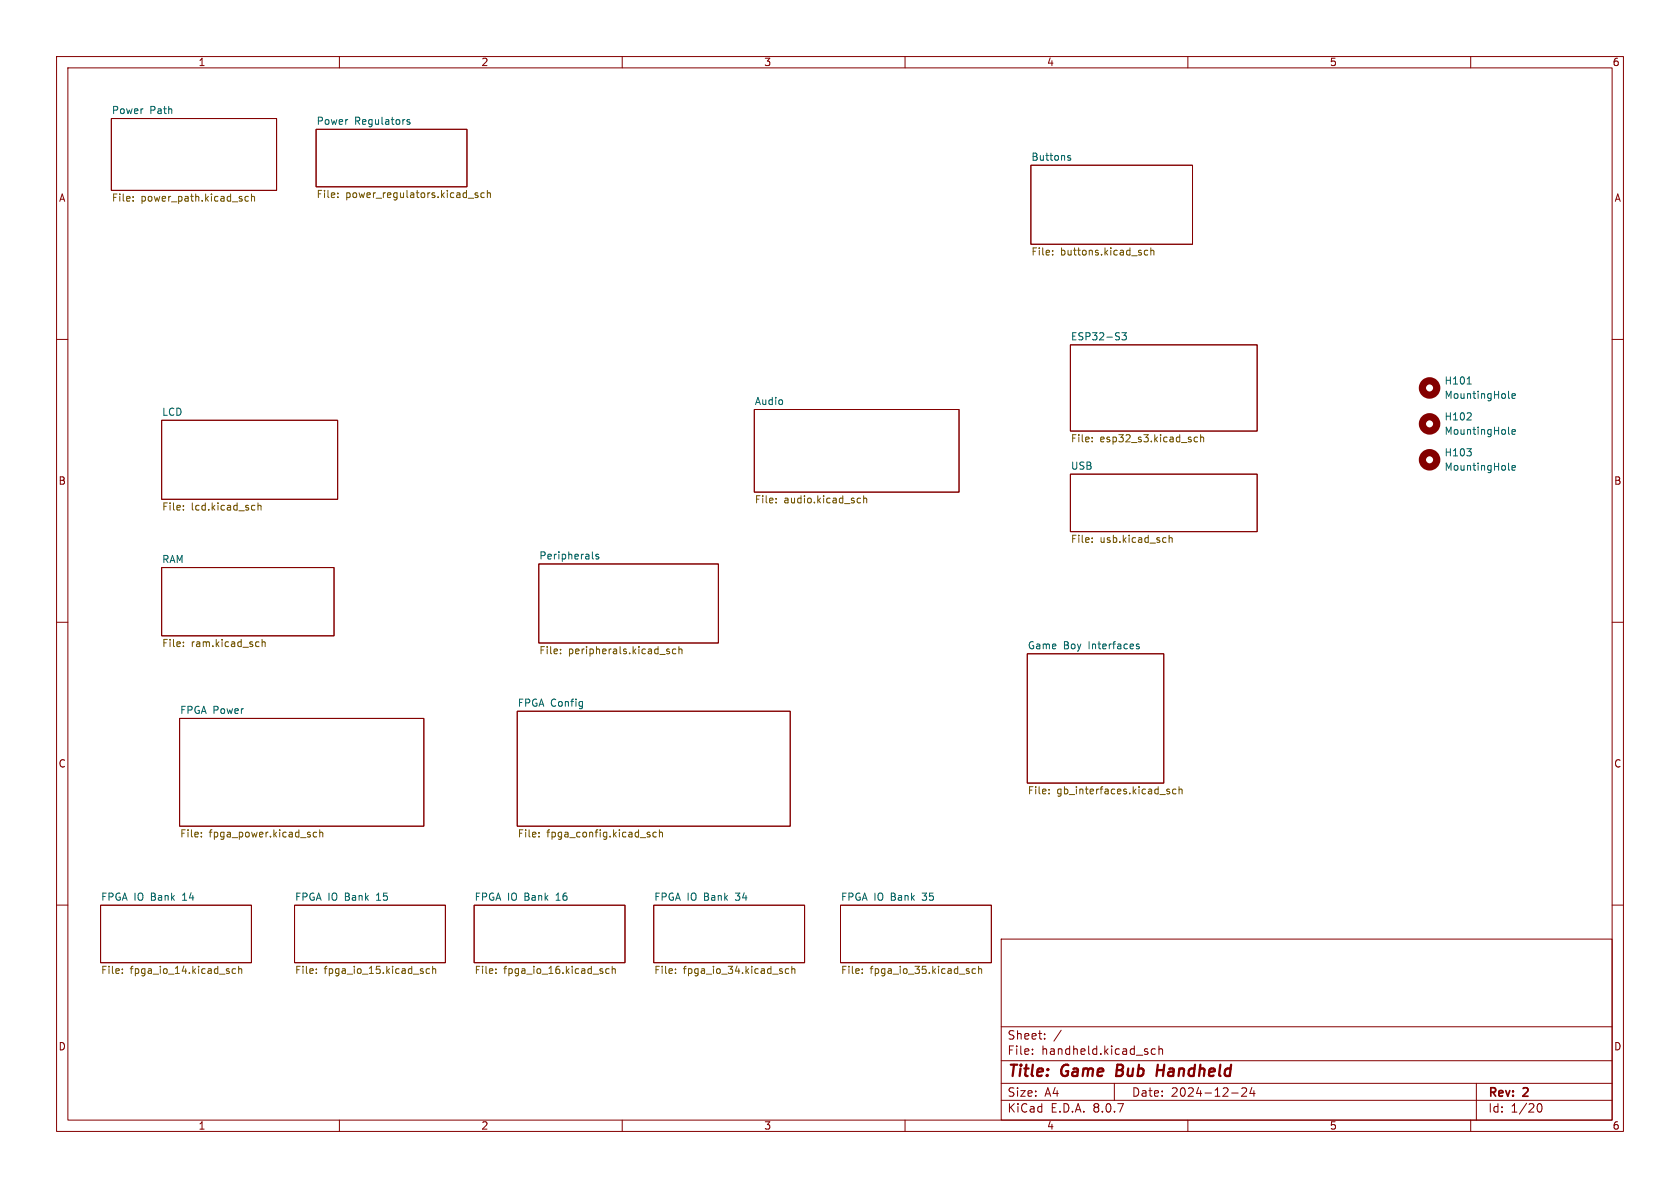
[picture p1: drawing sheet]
<svg xmlns="http://www.w3.org/2000/svg" width="297mm" height="210mm" viewBox="0 0 297 210" stroke-linecap="round" stroke-linejoin="round" font-family="sans-serif">
<g fill="none" stroke="#840000" stroke-width=".18">
<path d="M10 10h277v190h-277zM12 12h273v186h-273zM60 10v2M110 10v2M160 10v2M210 10v2M260 10v2M19.7 21h29.2v12.7h-29.2zM55.9 22.9h26.6v10.1h-26.6zM182.2 29.2h28.6v14h-28.6zM10 60h2M28.6 74.3h31.1v14h-31.1z"/>
<path d="M133.3 72.4h36.2v14.6h-36.2zM189.2 61h33v15.2h-33zM285 60h2M95.2 99.7h31.8v14h-31.8zM189.2 83.8h33v10.2h-33zM10 110h2M28.6 100.3h30.5v12.1h-30.5zM181.6 115.6h24.1v22.8h-24.1zM285 110h2M31.7 127h43.2v19.1h-43.2zM91.4 125.7h48.3v20.4h-48.3zM10 160h2"/>
<path d="M17.8 160h26.6v10.2h-26.6zM52.1 160h26.6v10.2h-26.6zM83.8 160h26.7v10.2h-26.7zM115.6 160h26.6v10.2h-26.6zM148.6 160h26.7v10.2h-26.7zM177 166h108v32h-108zM285 160h2M60 198v2M110 198v2M160 198v2M177 194.5h108M177 191.5h108"/>
<path d="M177 187.5h108M177 181.5h108M182.5 186.3v.1M182.5 185.5v.1M184.7 183.6v.1M184.7 182.8v.1M187.6 182.1l-1.3 2M197 191.5v3M204.2 185.5l-.4-.1-.3 .3v.4l.2 .2h.5M204.9 185.5l.2-.1 .4 .1v.9M204.9 184.9v1.5M210 198v2"/>
<path d="M217.7 193.2h1.2M219.5 192.4l.6-.1 .2 .1 .1 .3-.9 1.1h.9M221.3 192.2l-.3 1.1h.9M221.7 192.8v1M260 198v2M261 191.5v6.5M271.7 195.7l.2-.5 .2-.1a.81 .81 0 0 1 .6 .6 .81 .81 0 0 1-.3 .8h-.4l-.3-.5"/>
</g>
<path d="M197.6 188.2l-.3 2h.8M204.6 189.2h1.1M204.7 188.2l-.3 2" fill="none" stroke="#840000" stroke-width=".4"/>
<g fill="none" stroke="#006464" stroke-width=".18">
<path d="M72.4 21.2l-.3-.1-.2 .2 .1 .2 .4 .1v.3h-.5M188.8 27.7l.5 .4-.2 .2h-.3M189.2 27.5h-.3l-.1 .2M198.3 58.8h.8l-.4 .5 .4 .1v.6l-.2 .1-.6-.1M259.3 79.3h.8l-.4 .5M259.3 74.2h.8M259.4 67.9h.7M260 79.9v.6M260 73.1v.4M266.7 70.2l.2 .2M266.7 76.6l.2 .2M267.3 70l.6-.1-.1-.3h-.3l-.2 .2 .1 .6h.4"/>
<path d="M267.3 76.4l.6-.2-.1-.2-.3-.1-.2 .2 .1 .6h.4M104.7 98.6l.2 .2M105.8 98h-.3l-.2 .2 .1 .1 .4 .2v.3h-.5M266.7 82.9l.2 .2M267.3 82.7l.6-.1-.1-.3h-.3l-.2 .2 .1 .6h.4M201.4 113.9l-.3-.1-.2 .2v.2l.5 .1v.3h-.5M102.8 124l.2 .1M103 124l-.1 1.2M103 124.8l-.2 .1"/>
</g>
<g fill="none" stroke="#725600" stroke-width=".18">
<path d="M23.5 35.4v.2M23.5 34.8v.1M43.9 34.8l-.3-.1-.3 .3 .1 .5h.5M44.5 34.8l.1-.1 .3 .1 .1 .8M44.5 34.3v1.3M59.7 34.8v.1M59.7 34.1v.2M82.8 35h.9M84.5 34.1h-.3l-.2 .2v.1l.5 .2v.3h-.5M85.6 34.1h-.3l-.3 .2 .1 .6h.5M86.2 34.2l.1-.1h.3l.1 .8M86.2 33.7v1.2"/>
<path d="M186.1 45v.1M186.1 44.3v.1M202.9 44.3l-.4-.1-.2 .3 .1 .5h.5M203.5 44.4l.1-.2 .3 .1 .1 .8M203.5 43.8v1.3M193.1 78v.1M193.1 77.3v.1M211.7 77.3h-.4l-.2 .2 .1 .5h.5M212.3 77.4l.1-.1h.3l.1 .8M212.3 76.8v1.3M32.4 90.1v.1M32.4 89.4v.1"/>
<path d="M44.7 89.3l.4 .1M45.1 90.1l-.4 .1M45.6 89.4l.2-.1 .3 .1 .1 .8M45.6 88.9v1.3M137.2 88.8v.1M137.2 88.1v.1M151.7 88.8h.4M151.7 88.1h.4M152.7 88.2l.2-.1h.3v.8M152.7 87.6v1.3M193.1 95.1v.1M193.1 95.8v.1"/>
<path d="M206.7 94.6v1.3M206.7 95.2l.2-.2 .3 .1v.8M32.4 113.5v.1M32.4 114.2v.1M45.7 113.5h.1M45.8 114.2l-.1 .1M46.3 113v1.3M46.3 113.6l.2-.1h.3l.1 .8M99.1 115.5v.1M99.1 114.8v.1M118 115.1l.3 .1 .1 .2-.2 .2h-.2M118 114.7l.3 .1"/>
<path d="M119.5 114.8l-.4-.1-.2 .3 .1 .5h.5M120 114.8l.2-.1 .3 .1 .1 .8M120 114.3v1.3M185.5 139.6v.1M206.3 139.7l.5 .4-.2 .2h-.3M206.7 139.6l-.3-.1-.1 .2M207.9 139.6l-.4-.1-.2 .2 .1 .6h.5M208.4 139.6l.2-.1 .3 .1 .1 .7M208.4 139.1v1.2M35.6 147.8v.2M35.6 147.2v.1M56 147.2l-.4-.1-.2 .3 .1 .5h.5"/>
<path d="M56.5 147.2l.2-.1 .3 .1 .1 .8M56.5 146.7v1.3M95.3 147.8v.2M95.3 147.2v.1M114.6 147.5l.3 .1v.2l-.1 .2h-.3M114.6 147.1l.3 .1M116 147.2l-.3-.1-.3 .3 .1 .5h.5M116.6 147.2l.2-.1 .3 .1v.8M116.6 146.7v1.3M185.5 140.2v.1M21.6 172v.1M21.6 171.3v.1"/>
<path d="M41.6 171.3l-.3-.1-.3 .3 .2 .5h.4M42.2 171.4l.2-.2 .3 .1v.8M42.2 170.8v1.3M55.9 172v.1M55.9 171.3v.1M75.9 171.3l-.3-.1-.3 .3 .2 .5h.4M76.5 171.4l.2-.2 .3 .1v.8M76.5 170.8v1.3M87.7 172v.1M87.7 171.3v.1M107.7 171.3l-.4-.1-.2 .3 .1 .5h.5M108.2 171.4l.2-.2 .3 .1 .1 .8"/>
<path d="M108.2 170.8v1.3M119.4 172v.1M119.4 171.3v.1M139.4 171.3l-.3-.1-.3 .3 .2 .5h.4M140 171.4l.2-.2 .3 .1v.8M140 170.8v1.3M152.4 172v.1M152.4 171.3v.1M172.5 171.3l-.4-.1-.2 .3 .1 .5h.5M173 171.4l.2-.2 .3 .1v.8M173 170.8v1.3"/>
</g>
<g fill="none" stroke="#840000" stroke-width="1.3">
<circle cx="252.7" cy="68.6" r="1.27"/>
<circle cx="252.7" cy="74.9" r="1.27"/>
<circle cx="252.7" cy="81.3" r="1.27"/>
</g>
<g font-size="2.8" fill="#840000">
<text x="178" y="190.9">Title:</text>
<text x="187.7" y="190.9">Game</text>
<text x="198.2" y="190.9">Bub</text>
<text x="206.1" y="190.9">Handheld</text>
</g>
<g font-size="2.1" fill="#840000">
<text x="178" y="184">Sheet:</text>
<text x="178" y="186.7">File:</text>
<text x="184.1" y="186.7">handheld.kicad_sch</text>
<text x="178" y="196.9">KiCad</text>
<text x="178" y="194.1">Size:</text>
<text x="184.7" y="194.1">A4</text>
<text x="185.7" y="196.9">E.D.A.</text>
<text x="193.3" y="196.9">8.0.7</text>
<text x="200" y="194.1">Date:</text>
<text x="207" y="194.1">2024-12-24</text>
<text x="263" y="194.3">Rev:</text>
<text x="263" y="196.9">Id:</text>
<text x="267.1" y="196.9">1/20</text>
<text x="269.4" y="194.3">2</text>
</g>
<g font-size="1.8" fill="#840000">
<text x="35" y="11.9">1</text>
<text x="85" y="11.9">2</text>
<text x="135" y="11.9">3</text>
<text x="185" y="11.9">4</text>
<text x="235" y="11.9">5</text>
<text x="285" y="11.9">6</text>
<text x="10.3" y="35.9">A</text>
<text x="285.3" y="35.9">A</text>
<text x="10.3" y="85.9">B</text>
<text x="285.3" y="85.9">B</text>
<text x="10.3" y="135.9">C</text>
<text x="285.3" y="135.9">C</text>
<text x="10.3" y="185.9">D</text>
<text x="285.3" y="185.9">D</text>
<text x="35" y="199.9">1</text>
<text x="85" y="199.9">2</text>
<text x="135" y="199.9">3</text>
<text x="185" y="199.9">4</text>
<text x="235" y="199.9">5</text>
<text x="285" y="199.9">6</text>
</g>
<g font-size="1.8" fill="#006464">
<text x="19.7" y="20.2">Power</text>
<text x="26.5" y="20.2">Path</text>
<text x="55.9" y="22.1">Power</text>
<text x="62.7" y="22.1">Regulators</text>
<text x="182.2" y="28.5">Buttons</text>
<text x="189.2" y="60.2">ESP32-S3</text>
<text x="133.3" y="71.7">Audio</text>
<text x="255.3" y="68.2">H101</text>
<text x="255.3" y="70.7">MountingHole</text>
<text x="28.6" y="73.6">LCD</text>
<text x="255.3" y="74.5">H102</text>
<text x="255.3" y="77.1">MountingHole</text>
<text x="189.2" y="83.1">USB</text>
<text x="255.3" y="80.9">H103</text>
<text x="255.3" y="83.4">MountingHole</text>
<text x="28.6" y="99.6">RAM</text>
<text x="95.2" y="99">Peripherals</text>
<text x="181.6" y="114.9">Game</text>
<text x="188" y="114.9">Boy</text>
<text x="192.5" y="114.9">Interfaces</text>
<text x="91.4" y="125">FPGA Config</text>
<text x="31.7" y="126.3">FPGA Power</text>
<text x="17.8" y="159.3">FPGA IO</text>
<text x="26.8" y="159.3">Bank</text>
<text x="32.5" y="159.3">14</text>
<text x="52.1" y="159.3">FPGA IO</text>
<text x="61.1" y="159.3">Bank</text>
<text x="66.8" y="159.3">15</text>
<text x="83.8" y="159.3">FPGA IO</text>
<text x="92.8" y="159.3">Bank</text>
<text x="98.6" y="159.3">16</text>
<text x="115.6" y="159.3">FPGA IO</text>
<text x="124.6" y="159.3">Bank</text>
<text x="130.3" y="159.3">34</text>
<text x="148.6" y="159.3">FPGA IO</text>
<text x="157.6" y="159.3">Bank</text>
<text x="163.4" y="159.3">35</text>
</g>
<g font-size="1.8" fill="#725600">
<text x="19.7" y="36">File:</text>
<text x="24.9" y="36">power_path.kicad_sch</text>
<text x="55.9" y="35.3">File:</text>
<text x="61.1" y="35.3">power_regulators.kicad_sch</text>
<text x="182.2" y="45.5">File:</text>
<text x="187.5" y="45.5">buttons.kicad_sch</text>
<text x="189.2" y="78.5">File:</text>
<text x="194.5" y="78.5">esp32_s3.kicad_sch</text>
<text x="133.3" y="89.3">File:</text>
<text x="138.6" y="89.3">audio.kicad_sch</text>
<text x="28.6" y="90.6">File:</text>
<text x="33.8" y="90.6">lcd.kicad_sch</text>
<text x="189.2" y="96.3">File:</text>
<text x="194.5" y="96.3">usb.kicad_sch</text>
<text x="28.6" y="114.7">File:</text>
<text x="33.8" y="114.7">ram.kicad_sch</text>
<text x="95.2" y="116">File:</text>
<text x="100.5" y="116">peripherals.kicad_sch</text>
<text x="181.6" y="140.7">File:</text>
<text x="186.8" y="140.7">gb_interfaces.kicad_sch</text>
<text x="31.7" y="148.4">File:</text>
<text x="37" y="148.4">fpga_power.kicad_sch</text>
<text x="91.4" y="148.4">File:</text>
<text x="96.7" y="148.4">fpga_config.kicad_sch</text>
<text x="17.8" y="172.5">File:</text>
<text x="23" y="172.5">fpga_io_14.kicad_sch</text>
<text x="52.1" y="172.5">File:</text>
<text x="57.3" y="172.5">fpga_io_15.kicad_sch</text>
<text x="83.8" y="172.5">File:</text>
<text x="89" y="172.5">fpga_io_16.kicad_sch</text>
<text x="115.6" y="172.5">File:</text>
<text x="120.8" y="172.5">fpga_io_34.kicad_sch</text>
<text x="148.6" y="172.5">File:</text>
<text x="153.8" y="172.5">fpga_io_35.kicad_sch</text>
</g>
</svg>
